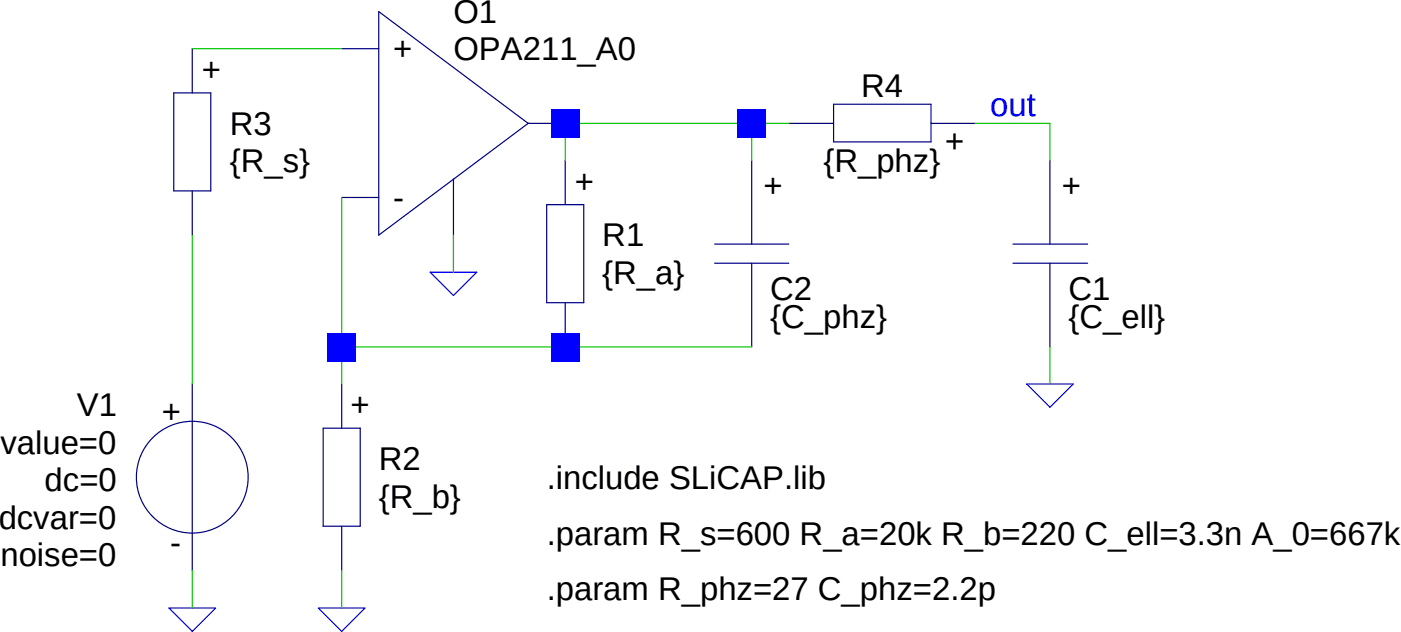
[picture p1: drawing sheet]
Version 4
SHEET 1 880 680
WIRE 160 112 96 112
WIRE 336 144 256 144
WIRE 352 144 336 144
WIRE 448 144 432 144
WIRE 464 144 448 144
WIRE 256 160 256 144
WIRE 336 160 336 144
WIRE 464 160 464 144
WIRE 208 208 208 192
WIRE 160 240 160 176
WIRE 256 240 160 240
WIRE 336 240 256 240
WIRE 96 256 96 192
WIRE 160 256 160 240
WIRE 464 256 464 240
WIRE 96 352 96 336
WIRE 160 352 160 336
FLAG 208 208 0
FLAG 464 256 0
FLAG 96 352 0
FLAG 160 352 0
FLAG 448 144 out
SYMBOL SLO 176 144 R0
SYMATTR InstName O1
SYMATTR Value OPA211_A0
SYMBOL SLR 256 160 R0
SYMATTR InstName R1
SYMATTR Value {R_a}
SYMBOL SLR 160 256 R0
SYMATTR InstName R2
SYMATTR Value {R_b}
SYMBOL SLR 96 112 R0
SYMATTR InstName R3
SYMATTR Value {R_s}
SYMBOL SLV 96 256 M0
SYMATTR InstName V1
SYMBOL SLC 464 160 R0
SYMATTR InstName C1
SYMATTR Value {C_ell}
SYMBOL SLR 432 144 R90
WINDOW 0 -8 40 VBottom 2
WINDOW 3 8 40 VTop 2
SYMATTR InstName R4
SYMATTR Value {R_phz}
SYMBOL SLC 336 160 R0
SYMATTR InstName C2
SYMATTR Value {C_phz}
TEXT 248 296 Left 2 !.include SLiCAP.lib
TEXT 248 320 Left 2 !.param R_s=600 R_a=20k R_b=220 C_ell=3.3n A_0=667k
TEXT 248 344 Left 2 !.param R_phz=27 C_phz=2.2p
